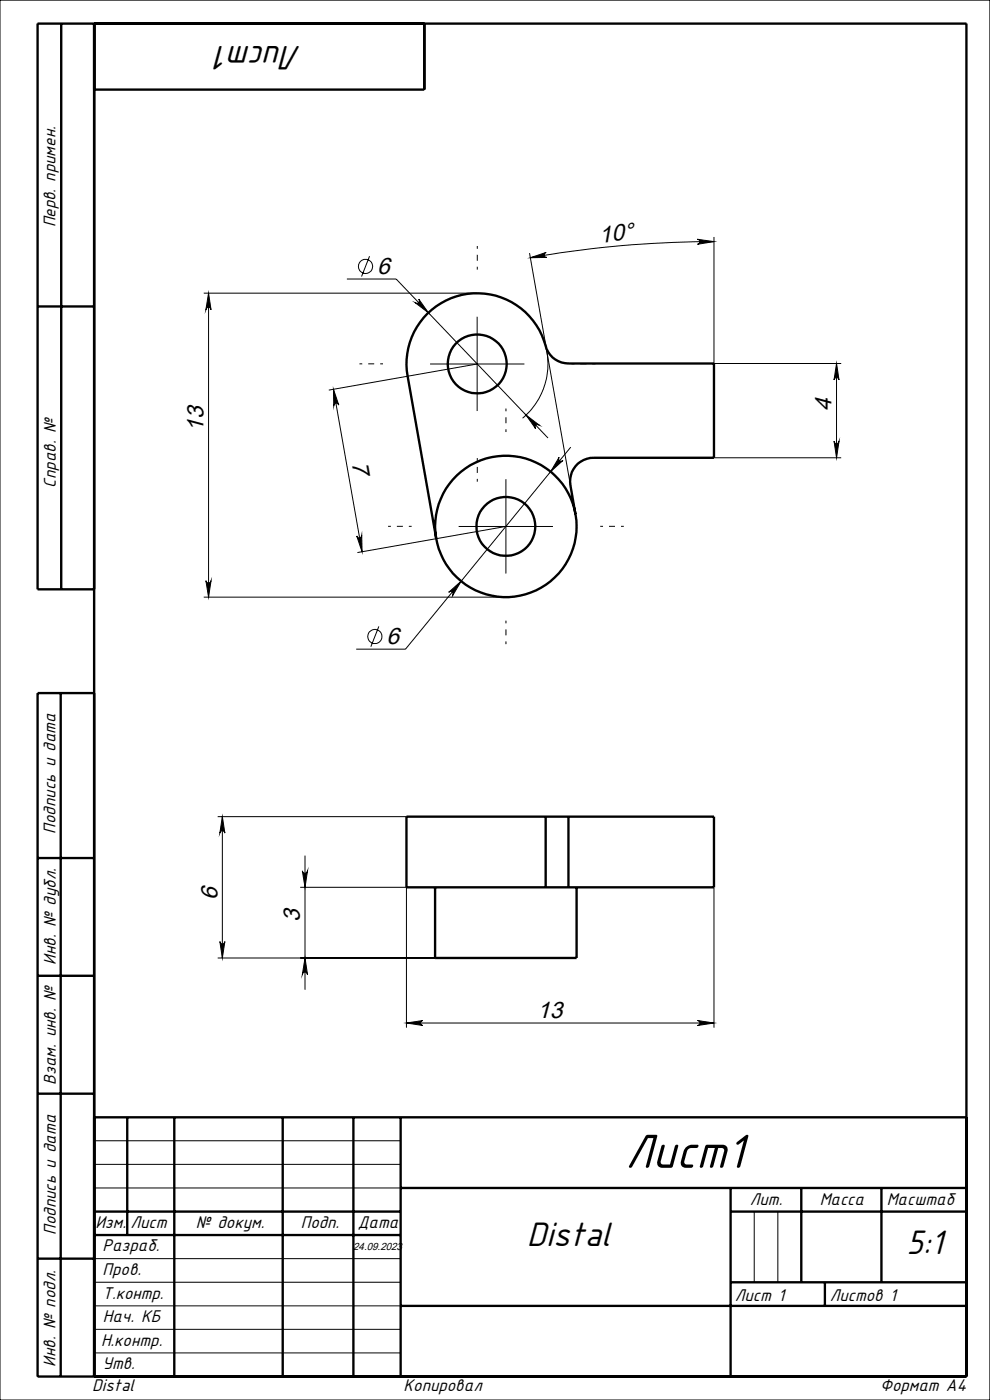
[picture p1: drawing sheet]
<svg xmlns="http://www.w3.org/2000/svg" width="210mm" height="297mm" viewBox="0 0 210 297" stroke-linecap="round" stroke-linejoin="round" font-family="sans-serif">
<g fill="none" stroke="#000" stroke-width=".5">
<path d="M13 5v120M20 5v287M90 5v14h-70M8 65h12M122.1 109.1l-1.1-6.1a5 5 0 0 1 4.9-5.9h25.5v-20h-30.8a5 5 0 0 1-4.9-3.7 15 15 0 0 0-17.7-10.9 15 15 0 0 0-11.5 17.3l6 34.5M20 125h-12v-120h197v287h-197v-145h12M12.9 147v145M115.7 173.2h-29.5v15h29.5M115.7 173.2h4.9M115.7 173.2v15M120.6 173.2h30.8v15h-30.8M120.6 173.2v15"/>
<path d="M8 182h12M92.3 188.2v15h30v-15M115.7 188.2h4.9M8 207h12M8 232h12M20 237h185M27 237v25M37 237v55M60 237v55M75 237v55M85 237v55M20 257h65"/>
<path d="M85 252h120M155 257h50M155 252v40M170 252v20M187 252v20M8 267h12M20 262h65M85 277h120M155 272h50M175 272v5"/>
<circle cx="101.2" cy="77.2" r="6.3"/>
<circle cx="107.3" cy="111.7" r="15"/>
<circle cx="107.3" cy="111.7" r="6.3"/>
</g>
<g fill="none" stroke="#000" stroke-width=".21">
<path d="M0 0h210v297h-210zM73.6 59.2h10.4l32.2 33.7M78.4 54.4l-1.7 4.3M112.3 53.7l8.7 49.3M112.5 54.7l3.4-1.2a.54 .54 0 0 0-.5 .7 .54 .54 0 0 0 .6 .4zM147.9 50.8l3.5 .5-3.4 .5a.53 .53 0 0 0 .5-.5 .53 .53 0 0 0-.6-.5zM151.4 50.3v26.8M151.4 51.3a220.8 220.8 0 0 0-38.9 3.4M43.2 62.2h58M44.2 62.2l.6 3.5a.55 .55 0 0 0-.6-.5 .55 .55 0 0 0-.5 .5zM44.2 62.2v64.5M88.1 64.2a.54 .54 0 0 0 .7 0 .54 .54 0 0 0 0-.7l2.1 2.9z"/>
<path d="M91.2 77.2h20M101.2 67.2v20M101.2 77.2l-31.5 5.6M115.7 73.4a15 15 0 0 1-4.9 15.3M151.4 77.1h27M177.4 77.1v20M177.4 77.1l.6 3.5a.53 .53 0 0 0-.6-.5 .53 .53 0 0 0-.5 .5zM70.7 82.6l6.1 34.4M70.7 82.6l1.2 3.3a.54 .54 0 0 0-.7-.4 .54 .54 0 0 0-.4 .6zM111.6 88l2.8 2.2a.54 .54 0 0 0-.7 0 .54 .54 0 0 0-.1 .7zM118.6 97a.53 .53 0 0 0 .1 .7 .53 .53 0 0 0 .7 0l-2.6 2.3zM121.1 94.9l-35.1 42.8h-10.4"/>
<path d="M151.4 97.1h27M176.9 93.6a.53 .53 0 0 0 .5 .5 .53 .53 0 0 0 .6-.5l-.6 3.5zM75.7 113.7a.54 .54 0 0 0 .6 .4 .54 .54 0 0 0 .4-.6l.1 3.5zM97.3 111.7h20M107.3 111.7l-31.5 5.5M107.3 101.7v20M43.2 126.7h64.1M43.7 123.2a.55 .55 0 0 0 .5 .5 .55 .55 0 0 0 .6-.5l-.6 3.5zM80.4 132.9l-1.7 4.3M95.2 125.7l2.6-2.4-1.8 3a.54 .54 0 0 0-.1-.7 .54 .54 0 0 0-.7 .1zM46.2 173.2h40M47.2 173.2v30"/>
<path d="M47.2 173.2l.5 3.5a.53 .53 0 0 0-.5-.5 .53 .53 0 0 0-.6 .5zM46.6 199.7a.53 .53 0 0 0 .6 .5 .53 .53 0 0 0 .5-.5l-.5 3.5zM63.7 188.2h22.5v29.8M64.1 184.7a.55 .55 0 0 0 .6 .5 .55 .55 0 0 0 .5-.5l-.5 3.5zM64.7 181.5v28.5M151.4 188.2v29.8M46.2 203.2h46.1M64.7 203.2l.5 3.6a.55 .55 0 0 0-.5-.6 .55 .55 0 0 0-.6 .6zM86.2 217h65.2M86.2 217l3.5-.5a.53 .53 0 0 0-.5 .5 .53 .53 0 0 0 .5 .6zM148 216.5l3.4 .5-3.4 .6a.53 .53 0 0 0 .5-.6 .53 .53 0 0 0-.5-.5zM20 252h65"/>
<path d="M20 247h65M20 242h65M160 257v15M165 257v15M20 277h65M20 272h65M20 267h65M20 287h65M20 282h65"/>
<circle cx="77.6" cy="56.5" r="1.51"/>
<circle cx="79.5" cy="135" r="1.51"/>
</g>
<path d="M101.2 57.2v-5M81.2 77.2h-5M121.2 77.2h5M101.2 97.2v5M107.3 91.7v-5M87.3 111.7h-5M127.3 111.7h5M107.3 131.7v5" fill="none" stroke="#000" stroke-width=".21" stroke-dasharray="15.2 1.3 1.3 1.3" stroke-dashoffset="14.6" stroke-linecap="butt"/>
<g fill="#000">
<path d="M147.9 50.8l3.5 .5-3.4 .5a.53 .53 0 0 0 .5-.5 .53 .53 0 0 0-.6-.5zM112.5 54.7l3.4-1.2a.54 .54 0 0 0-.5 .7 .54 .54 0 0 0 .6 .4z"/>
<path d="M70.7 82.6l1.2 3.3a.54 .54 0 0 0-.7-.4 .54 .54 0 0 0-.4 .6zM75.7 113.7a.54 .54 0 0 0 .6 .4 .54 .54 0 0 0 .4-.6l.1 3.5z"/>
<path d="M111.6 88l2 2.9a.54 .54 0 0 1 .1-.7 .54 .54 0 0 1 .7 0zM88.1 64.2l2.8 2.2-2.1-2.9a.54 .54 0 0 1 0 .7 .54 .54 0 0 1-.7 0zM118.6 97l-1.8 3 2.6-2.3a.53 .53 0 0 1-.7 0 .53 .53 0 0 1-.1-.7zM95.2 125.7a.54 .54 0 0 1 .7-.1 .54 .54 0 0 1 .1 .7l1.8-3zM86.2 217l3.5-.5a.53 .53 0 0 0-.5 .5 .53 .53 0 0 0 .5 .6zM148 216.5l3.4 .5-3.4 .6a.53 .53 0 0 0 .5-.6 .53 .53 0 0 0-.5-.5z"/>
<path d="M177.4 77.1l.6 3.5a.53 .53 0 0 0-.6-.5 .53 .53 0 0 0-.5 .5zM176.9 93.6a.53 .53 0 0 0 .5 .5 .53 .53 0 0 0 .6-.5l-.6 3.5zM47.2 173.2l.5 3.5a.53 .53 0 0 0-.5-.5 .53 .53 0 0 0-.6 .5zM46.6 199.7a.53 .53 0 0 0 .6 .5 .53 .53 0 0 0 .5-.5l-.5 3.5zM64.1 184.7a.55 .55 0 0 0 .6 .5 .55 .55 0 0 0 .5-.5l-.5 3.5zM64.7 203.2l.5 3.6a.55 .55 0 0 0-.5-.6 .55 .55 0 0 0-.6 .6z"/>
<path d="M43.7 123.2a.55 .55 0 0 0 .5 .5 .55 .55 0 0 0 .6-.5l-.6 3.5zM44.2 62.2l.6 3.5a.55 .55 0 0 0-.6-.5 .55 .55 0 0 0-.5 .5z"/>
</g>
<text font-size="11.2" x="132.6" y="247.7">Лист1</text>
<g font-size="8">
<text x="64" y="9.7" transform="rotate(-180 64 9.7)">Лист1</text>
<text x="111.8" y="264.3">Distal</text>
<text x="192.3" y="266.1">5:1</text>
</g>
<g font-size="5">
<text x="127.2" y="51.4" transform="rotate(-5 127.2 51.4)">10°</text>
<text x="80" y="58.1">6</text>
<text x="176.4" y="87.3" transform="rotate(-90 176.4 87.3)">4</text>
<text x="43.2" y="91.7" transform="rotate(-90 43.2 91.7)">13</text>
<text x="74.6" y="98.3" transform="rotate(80 74.6 98.3)">7</text>
<text x="82" y="136.6">6</text>
<text x="46.1" y="190.8" transform="rotate(-90 46.1 190.8)">6</text>
<text x="63.6" y="195.6" transform="rotate(-90 63.6 195.6)">3</text>
<text x="113.9" y="215.9">13</text>
</g>
<g font-size="4">
<text x="11.8" y="48.3" transform="rotate(-90 11.8 48.3)">Перв. примен.</text>
<text x="11.9" y="103.4" transform="rotate(-90 11.9 103.4)">Справ. №</text>
<text x="11.7" y="176.8" transform="rotate(-90 11.7 176.8)">Подпись и дата</text>
<text x="11.8" y="204.7" transform="rotate(-90 11.8 204.7)">Инв. № дубл.</text>
<text x="11.9" y="230.1" transform="rotate(-90 11.9 230.1)">Взам. инв. №</text>
<text x="159.1" y="255.6">Лит.</text>
<text x="173.9" y="255.6">Масса</text>
<text x="188.1" y="255.6">Масштаб</text>
<text x="11.8" y="262" transform="rotate(-90 11.8 262)">Подпись и дата</text>
<text x="20.2" y="260.4">Изм.</text>
<text x="27.7" y="260.5">Лист</text>
<text x="41.5" y="260.5">№ докум.</text>
<text x="63.8" y="260.5">Подп.</text>
<text x="75.9" y="260.5">Дата</text>
<text x="21.7" y="265.5">Разраб.</text>
<text x="21.8" y="270.5">Пров.</text>
<text x="21.8" y="275.5">Т.контр.</text>
<text x="155.9" y="275.9">Лист 1</text>
<text x="176" y="276">Листов 1</text>
<text x="21.8" y="280.4">Нач. КБ</text>
<text x="21.4" y="285.6">Н.контр.</text>
<text x="11.8" y="289.9" transform="rotate(-90 11.8 289.9)">Инв. № подл.</text>
<text x="21.8" y="290.4">Утв.</text>
<text x="19.6" y="295.1">Distal</text>
<text x="85.6" y="295.2">Копировал</text>
<text x="186.7" y="295.2">Формат А4</text>
</g>
<text font-size="2.2" x="74.9" y="265.1">24.09.2023</text>
</svg>
